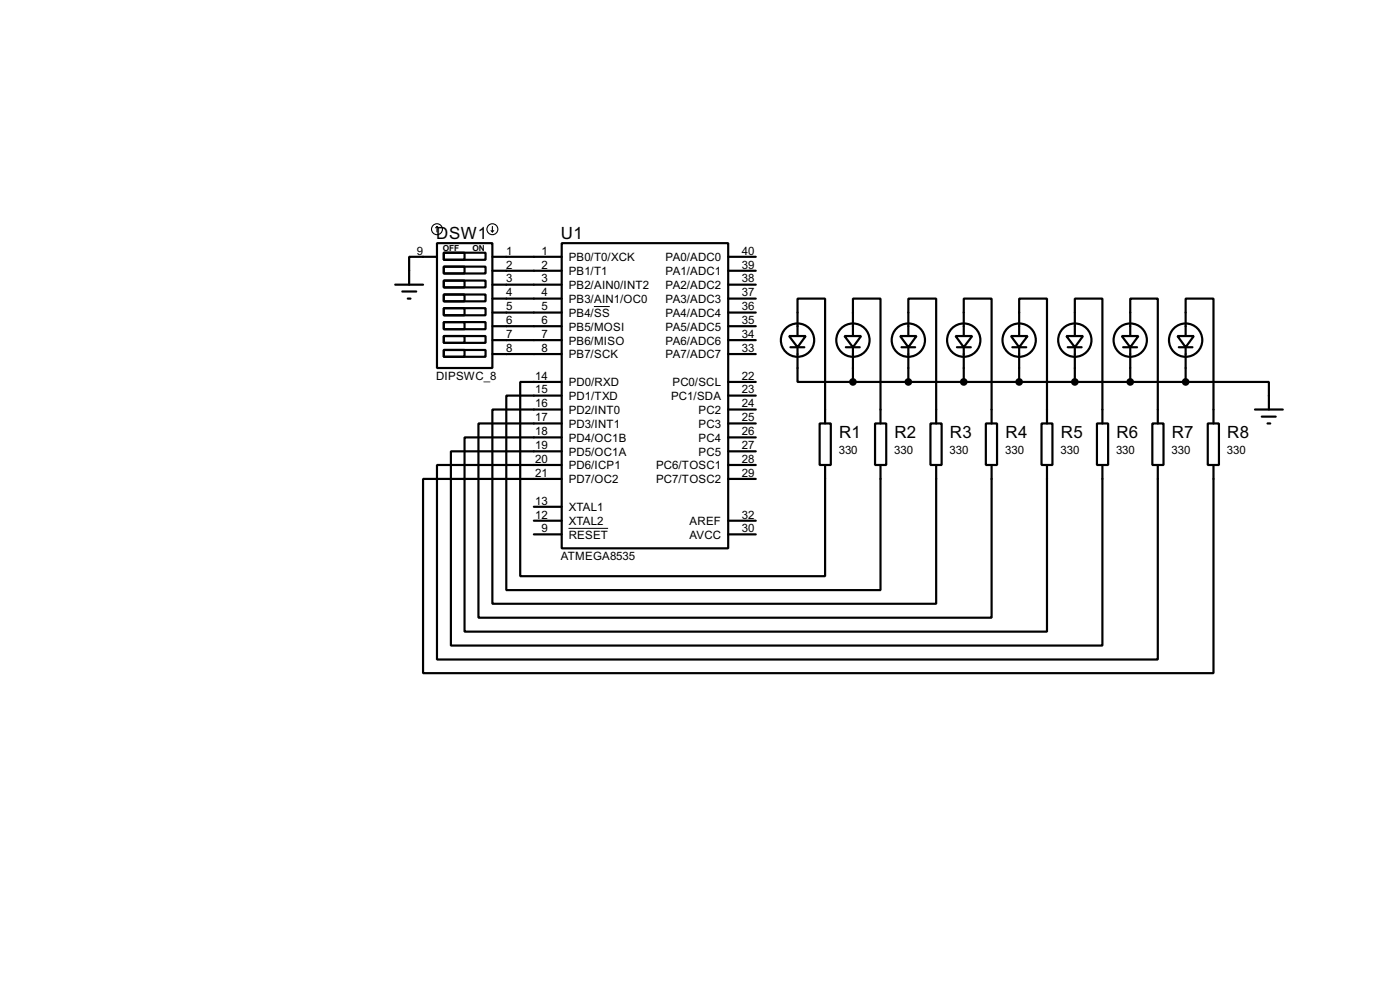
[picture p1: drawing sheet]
<svg xmlns="http://www.w3.org/2000/svg" width="256mm" height="180mm" viewBox="0 0 256 180" stroke-linecap="round" stroke-linejoin="round" font-family="sans-serif">
<g fill="none" stroke="#000" stroke-width=".4">
<path d="M72.4 52.1h5.1M73.7 53.4h2.6M74.7 54.7h.5M80.1 44.5h10.1v22.9h-10.1zM80.1 47h-5.1v5.1M81.3 46.3h7.7v1.3h-7.7zM81.3 46.3h3.8v1.3h-3.8zM81.3 48.8h7.7v1.3h-7.7zM81.3 48.8h3.8v1.3h-3.8zM81.3 51.4h7.7v1.2h-7.7zM81.3 51.4h3.8v1.2h-3.8zM81.3 53.9h7.7v1.3h-7.7z"/>
<path d="M81.3 53.9h3.8v1.3h-3.8zM81.3 56.4h7.7v1.3h-7.7zM81.3 56.4h3.8v1.3h-3.8zM81.3 59h7.7v1.3h-7.7zM81.3 59h3.8v1.3h-3.8zM90.2 47h12.7M90.2 49.6h12.7M90.2 52.1h12.7M90.2 54.7h12.7M90.2 57.2h12.7M90.2 59.7h12.7M102.9 44.5h30.5v55.9h-30.5z"/>
<path d="M133.4 47h5.1M133.4 49.6h5.1M133.4 52.1h5.1M133.4 54.7h5.1M133.4 57.2h5.1M133.4 59.7h5.1M81.3 61.5h7.7v1.3h-7.7zM81.3 61.5h3.8v1.3h-3.8zM81.3 64.1h7.7v1.2h-7.7zM81.3 64.1h3.8v1.2h-3.8zM90.2 62.3h12.7M90.2 64.8h12.7"/>
<path d="M102.9 69.9h-7.6v35.6h55.9v-20.4M102.9 72.4h-10.1v35.6h68.5v-22.9M102.9 75h-12.7v35.5h81.3v-25.4M102.9 77.5h-15.2v35.6h94v-28M133.4 62.3h5.1M133.4 64.8h5.1M133.4 69.9h5.1M133.4 77.5h5.1M133.4 75h5.1M133.4 72.4h5.1M144.6 61.5h3l-1.5 2.1zM144.8 63.6h2.6"/>
<path d="M146.1 61.5v-6.8h5.1v22.8M146.1 63.6v6.3h10.2M150.2 77.5h2v7.6h-2zM154.7 61.5h3.1l-1.5 2.1zM155 63.6h2.5M156.3 61.5v-6.8h5v22.8M156.3 63.6v6.3M156.3 69.9h60.9M160.3 77.5h2.1v7.6h-2.1zM164.9 61.5h3l-1.5 2.1zM165.2 63.6h2.5M166.4 61.5v-6.8h5.1v22.8"/>
<path d="M166.4 63.6v6.3M170.5 77.5h2v7.6h-2zM175.1 61.5h3l-1.5 2.1zM175.3 63.6h2.6M176.6 61.5v-6.8h5.1v22.8M176.6 63.6v6.3M180.6 77.5h2.1v7.6h-2.1zM185.2 61.5h3.1l-1.6 2.1zM185.5 63.6h2.5M186.7 61.5v-6.8h5.1v22.8M186.7 63.6v6.3M190.8 77.5h2v7.6h-2z"/>
<path d="M195.4 61.5h3l-1.5 2.1zM195.6 63.6h2.6M196.9 61.5v-6.8h5.1v22.8M196.9 63.6v6.3M201 77.5h2v7.6h-2zM205.5 61.5h3.1l-1.5 2.1zM205.8 63.6h2.5M207.1 61.5v-6.8h5v22.8M207.1 63.6v6.3M211.1 77.5h2.1v7.6h-2.1zM215.7 61.5h3l-1.5 2.1zM216 63.6h2.5"/>
<path d="M217.2 61.5v-6.8h5.1v22.8M217.2 69.9h15.3v5.1M217.2 63.6v6.3M221.3 77.5h2v7.6h-2zM229.9 75h5.1M231.2 76.3h2.5M232.2 77.5h.5M97.8 97.8h5.1M97.8 92.8h5.1M97.8 95.3h5.1M102.9 80.1h-17.8v35.5h106.7v-30.5M102.9 82.6h-20.3v35.6h119.4v-33.1"/>
<path d="M102.9 85.1h-22.8v35.6h132v-35.6M133.4 85.1h5.1M133.4 82.6h5.1M133.4 80.1h5.1M133.4 87.7h5.1M133.4 97.8h5.1M133.4 95.3h5.1M222.3 85.1v38.1h-144.8v-35.5h25.4"/>
<circle cx="146.1" cy="62.3" r="3.1"/>
<circle cx="156.2" cy="62.3" r="3.1"/>
<circle cx="166.4" cy="62.3" r="3.1"/>
<circle cx="176.5" cy="62.3" r="3.1"/>
<circle cx="186.7" cy="62.3" r="3.1"/>
<circle cx="196.9" cy="62.3" r="3.1"/>
<circle cx="207" cy="62.3" r="3.1"/>
<circle cx="217.2" cy="62.3" r="3.1"/>
</g>
<path d="M108.8 56.1h2.9M104.2 96.7h7.2" fill="none" stroke="#000" stroke-width=".18"/>
<g fill="none" stroke="#000" stroke-width=".2">
<path d="M80.1 41.5l-.3 .2M80.1 41.5l.2 .2M80.1 41.5v1M90 42.2l.2 .3M90.2 41.5v1M90.5 42.2l-.3 .3"/>
<circle cx="80" cy="42" r="1"/>
<circle cx="90.2" cy="42" r="1"/>
</g>
<g fill="#000" stroke="#000" stroke-width=".4">
<circle cx="156.2" cy="69.9" r=".5"/>
<circle cx="166.4" cy="69.9" r=".5"/>
<circle cx="176.5" cy="69.9" r=".5"/>
<circle cx="186.7" cy="69.9" r=".5"/>
<circle cx="196.9" cy="69.9" r=".5"/>
<circle cx="207" cy="69.9" r=".5"/>
<circle cx="217.2" cy="69.9" r=".5"/>
</g>
<g font-size="3.5">
<text x="79.9" y="43.7">DSW1</text>
<text x="102.8" y="43.7">U1</text>
<text x="153.7" y="80.2">R1</text>
<text x="163.9" y="80.2">R2</text>
<text x="174" y="80.2">R3</text>
<text x="184.2" y="80.2">R4</text>
<text x="194.4" y="80.2">R5</text>
<text x="204.5" y="80.2">R6</text>
<text x="214.7" y="80.2">R7</text>
<text x="224.8" y="80.2">R8</text>
</g>
<g font-size="2.4">
<text x="76.4" y="46.6">9</text>
<text x="92.8" y="46.6">1</text>
<text x="99.2" y="46.6">1</text>
<text x="104.2" y="47.8">PB0/T0/XCK</text>
<text x="121.9" y="47.8">PA0/ADC0</text>
<text x="135.9" y="46.6">40</text>
<text x="92.8" y="49.2">2</text>
<text x="92.8" y="51.7">3</text>
<text x="99.2" y="51.7">3</text>
<text x="99.2" y="49.2">2</text>
<text x="104.2" y="52.9">PB2/AIN0/INT2</text>
<text x="104.2" y="50.4">PB1/T1</text>
<text x="121.9" y="52.9">PA2/ADC2</text>
<text x="121.9" y="50.4">PA1/ADC1</text>
<text x="135.9" y="51.7">38</text>
<text x="135.9" y="49.2">39</text>
<text x="92.8" y="54.3">4</text>
<text x="92.8" y="56.8">5</text>
<text x="92.8" y="59.3">6</text>
<text x="99.2" y="59.3">6</text>
<text x="99.2" y="56.8">5</text>
<text x="99.2" y="54.3">4</text>
<text x="104.2" y="58">PB4/SS</text>
<text x="104.2" y="55.4">PB3/AIN1/OC0</text>
<text x="121.9" y="58">PA4/ADC4</text>
<text x="121.9" y="55.4">PA3/ADC3</text>
<text x="135.9" y="59.3">35</text>
<text x="135.9" y="56.8">36</text>
<text x="135.9" y="54.3">37</text>
<text x="92.8" y="61.9">7</text>
<text x="92.8" y="64.4">8</text>
<text x="99.2" y="61.9">7</text>
<text x="99.2" y="64.4">8</text>
<text x="104.2" y="63.1">PB6/MISO</text>
<text x="104.2" y="60.5">PB5/MOSI</text>
<text x="104.2" y="65.6">PB7/SCK</text>
<text x="121.9" y="63.1">PA6/ADC6</text>
<text x="121.9" y="60.5">PA5/ADC5</text>
<text x="121.9" y="65.6">PA7/ADC7</text>
<text x="135.9" y="61.9">34</text>
<text x="135.9" y="64.4">33</text>
<text x="79.9" y="69.5">DIPSWC_8</text>
<text x="98.1" y="72">15</text>
<text x="98.1" y="69.5">14</text>
<text x="104.2" y="70.7">PD0/RXD</text>
<text x="123.2" y="70.7">PC0/SCL</text>
<text x="135.9" y="72">23</text>
<text x="135.9" y="69.5">22</text>
<text x="98.1" y="77.1">17</text>
<text x="98.1" y="74.6">16</text>
<text x="104.2" y="75.8">PD2/INT0</text>
<text x="104.2" y="73.2">PD1/TXD</text>
<text x="122.9" y="73.2">PC1/SDA</text>
<text x="128" y="75.8">PC2</text>
<text x="135.9" y="77.1">25</text>
<text x="135.9" y="74.6">24</text>
<text x="98.1" y="82.2">19</text>
<text x="98.1" y="79.7">18</text>
<text x="104.2" y="83.4">PD5/OC1A</text>
<text x="104.2" y="80.8">PD4/OC1B</text>
<text x="104.2" y="78.3">PD3/INT1</text>
<text x="128" y="83.4">PC5</text>
<text x="128" y="80.8">PC4</text>
<text x="128" y="78.3">PC3</text>
<text x="135.9" y="82.2">27</text>
<text x="135.9" y="79.7">26</text>
<text x="153.7" y="83.1">330</text>
<text x="163.8" y="83.1">330</text>
<text x="174" y="83.1">330</text>
<text x="184.1" y="83.1">330</text>
<text x="194.3" y="83.1">330</text>
<text x="204.5" y="83.1">330</text>
<text x="214.6" y="83.1">330</text>
<text x="224.8" y="83.1">330</text>
<text x="98.1" y="84.7">20</text>
<text x="98.1" y="87.3">21</text>
<text x="104.2" y="85.9">PD6/ICP1</text>
<text x="104.2" y="88.5">PD7/OC2</text>
<text x="120.2" y="85.9">PC6/TOSC1</text>
<text x="120.2" y="88.5">PC7/TOSC2</text>
<text x="135.9" y="84.7">28</text>
<text x="135.9" y="87.3">29</text>
<text x="98.1" y="92.4">13</text>
<text x="98.1" y="94.9">12</text>
<text x="104.2" y="93.6">XTAL1</text>
<text x="135.9" y="94.9">32</text>
<text x="99.2" y="97.4">9</text>
<text x="104.2" y="98.6">RESET</text>
<text x="104.2" y="96.1">XTAL2</text>
<text x="126.3" y="98.6">AVCC</text>
<text x="126.3" y="96.1">AREF</text>
<text x="135.9" y="97.4">30</text>
<text x="102.7" y="102.6">ATMEGA8535</text>
</g>
<g font-size="1.7">
<text x="81.1" y="45.9">OFF</text>
<text x="86.6" y="45.9">ON</text>
</g>
</svg>
